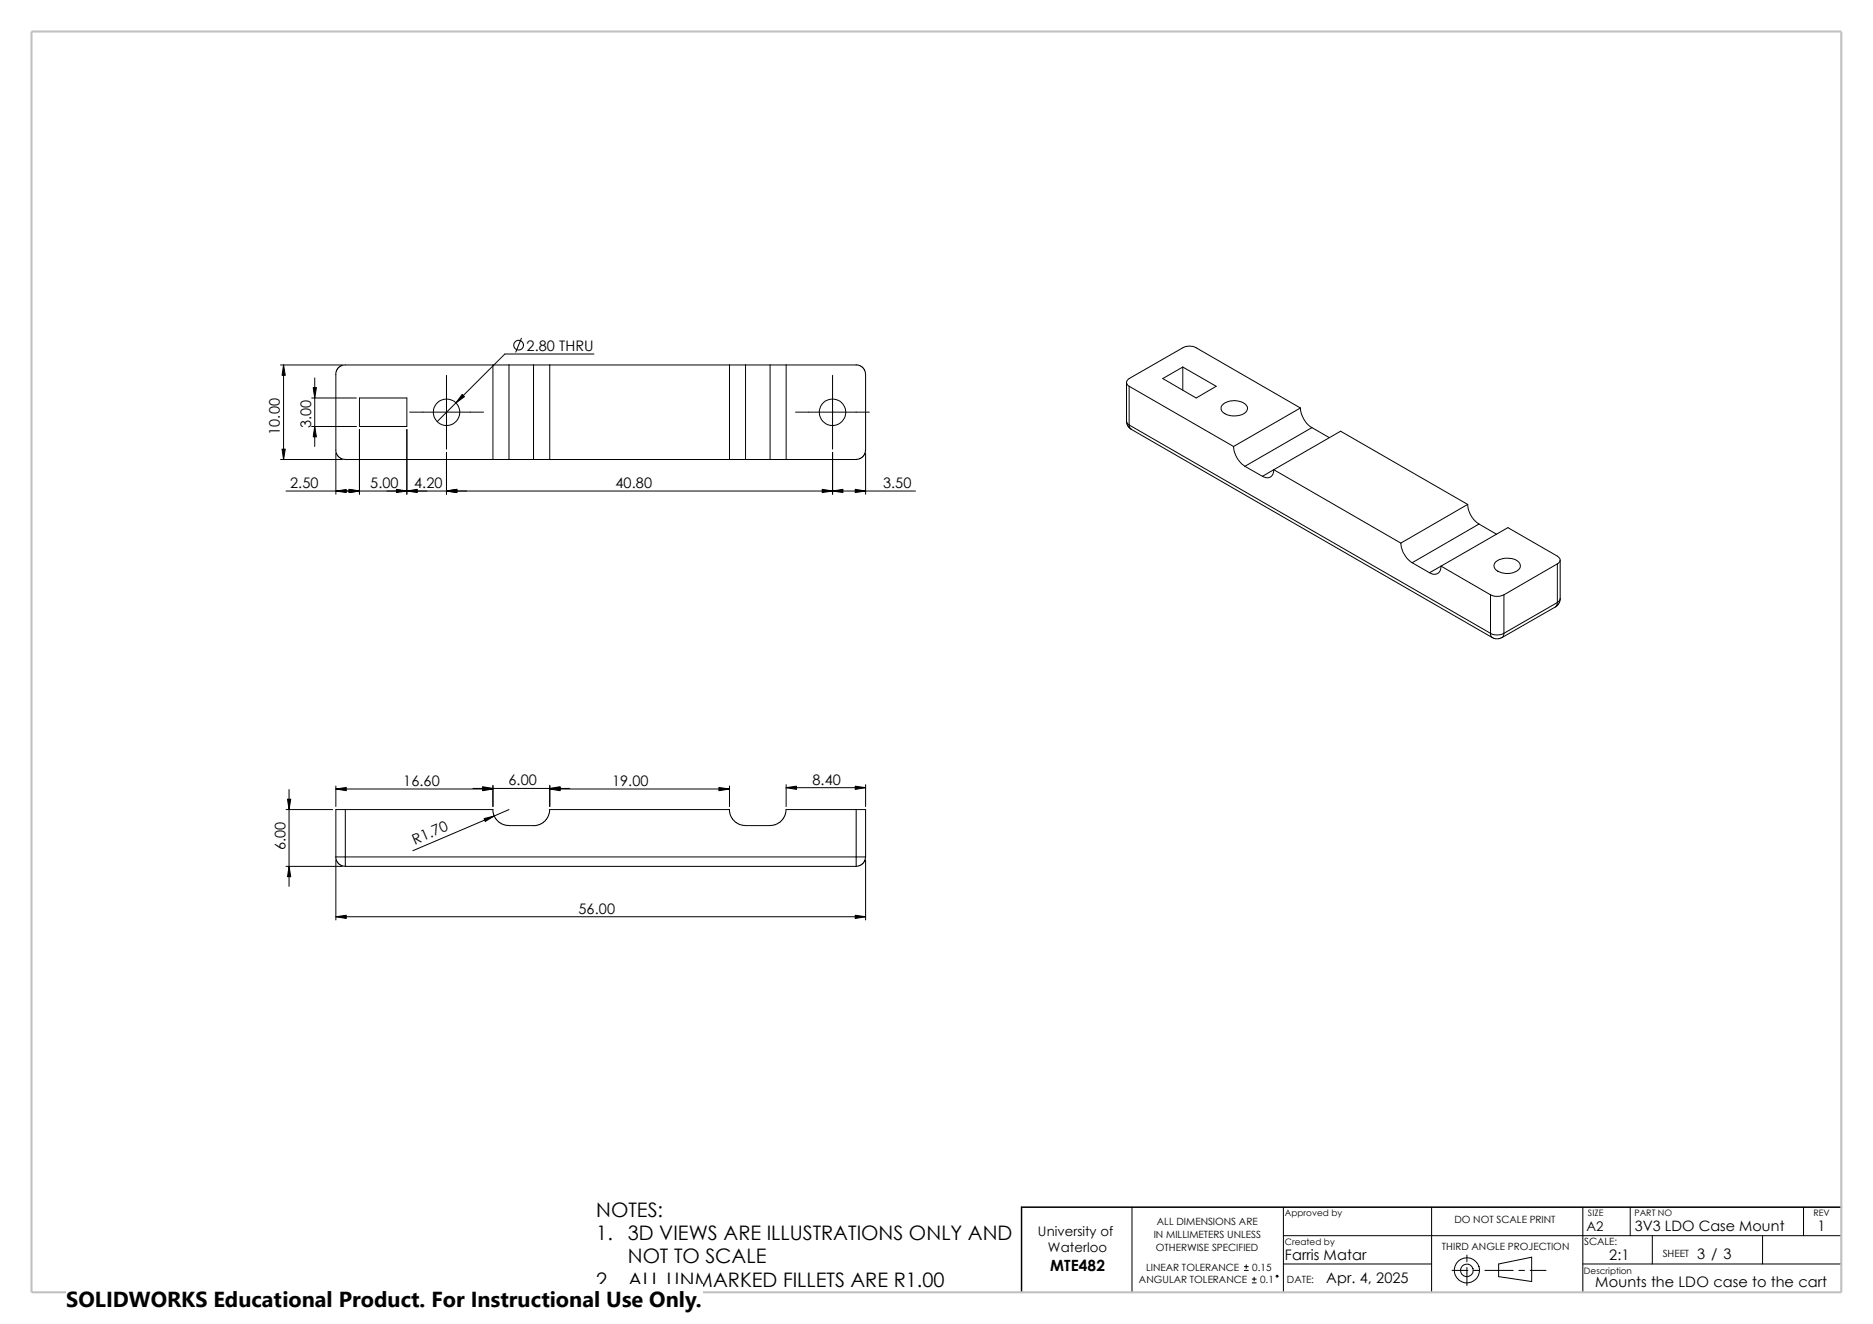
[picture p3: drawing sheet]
<svg xmlns="http://www.w3.org/2000/svg" width="420mm" height="297mm" viewBox="0 0 420 297" stroke-linecap="round" stroke-linejoin="round" font-family="sans-serif">
<g fill="none" stroke="#000" stroke-width=".22">
<path d="M116.9 75.9l-1.2 3.1M133.2 79.4h-20l-15.2 15.2M62.9 81.9h13.9M63.6 81.9v21.2M69.9 89.3h10M69.9 95.7h10M70.6 84.8v15.4M80.6 89.3h10.6v6.4h-10.6zM80.6 96.4v14.5M91.2 96.4v14.5M91.9 92.5h16.5M100.1 84.2v16.6"/>
<path d="M110.5 81.9h3.6M110.5 81.9h-33.5l-.7 .2-.6 .5-.3 .8-.1 .6v17.3l.4 1 .6 .5 1.1 .3h33.1M110.5 81.9v21.2M114.1 81.9h5.5M114.1 81.9v21.2M119.6 81.9h3.7M119.6 81.9v21.2M123.3 81.9h40.3M123.3 81.9v21.2M163.6 81.9v21.2M163.6 81.9h3.6M167.2 81.9h5.5"/>
<path d="M167.2 81.9v21.2M172.7 81.9h3.6M172.7 81.9v21.2M176.3 81.9h16.1l.6 .2 .6 .5 .3 .5 .2 .9v17l-.5 1.3-.8 .6-.8 .2h-15.7M176.3 81.9v21.2M178.4 92.5h16.5M186.7 84.2v16.6M252.6 94.4l.2 .5 .4 .4M252.6 85.8v8.6M252.6 94.4l.3 1.1 .8 .8M253.2 95.3l.1 .6 .4 .4 80.9 46.7M253.2 86.7l23.4 13.5"/>
<path d="M253.2 86.7v8.6M253.2 95.3l81 46.8M253.2 86.7a.93 .93 0 0 1-.6-.9 .93 .93 0 0 1 .6-.9l12-6.9a3.2 3.2 0 0 1 3 0l23.4 13.5M260.7 84.9l4.5-2.6 7.5 4.4-4.5 2.6zM265.2 82.3v5.2M274.3 90.7a4.1 4.1 0 0 1 5.2 .3 1.42 1.42 0 0 1-1.1 2 4 4 0 0 1-4.5-.9l-.1-.3a1.02 1.02 0 0 1 .5-1.1zM291.6 91.5l-15 8.7M291.6 91.5a5.7 5.7 0 0 0 2.6 4.4M294.2 95.9l-15.1 8.7M294.2 95.9l3.9 2.3M62.9 103.1h13.9M64.1 110.2h141.2"/>
<path d="M75.3 101.7v9.2M100.1 101.5v9.4M110.5 103.1h3.6M114.1 103.1h5.5M119.6 103.1h3.7M123.3 103.1h40.3M163.6 103.1h3.6M167.2 103.1h5.5M172.7 103.1h3.6M186.7 101.5v9.4M194.1 101.7v9.2M276.6 100.2a5.8 5.8 0 0 0 2.5 4.4"/>
<path d="M279.1 104.6l4 2.2M285.6 105.4l-2.5 1.4M285.6 105.4l28.5 16.4M285.6 105.4l15-8.7 28.5 16.5M285.6 105.4a1.56 1.56 0 0 1-.7 1.6 1.56 1.56 0 0 1-1.8-.2M329.1 113.2a5.6 5.6 0 0 0 2.5 4.4M329.1 113.2l-15 8.6M331.6 117.6l-14.9 8.6M331.6 117.6l4 2.2M314.1 121.8a5.8 5.8 0 0 0 2.6 4.4M316.7 126.2l3.8 2.3M320.5 128.5a1.58 1.58 0 0 0 1.9 .2 1.58 1.58 0 0 0 .7-1.7l11.1 6.4"/>
<path d="M334.2 133.4a3.5 3.5 0 0 0 3 0M334.2 133.4v8.7M335.4 126a4.3 4.3 0 0 1 5.3 .3 1.42 1.42 0 0 1-1.1 2.1 4.3 4.3 0 0 1-4.3-.7l-.2-.3a1.08 1.08 0 0 1 .3-1.4zM337.2 133.4v8.7M348.8 136.1l-12 6.9M349.2 135.2l-.1 .6-.3 .3M349.2 126.5l-12 6.9M349.2 126.5v8.7M349.2 135.2l-12 6.9M349.2 126.5a.91 .91 0 0 0 .6-.9 .91 .91 0 0 0-.6-.8l-11.1-6.4-17.6 10.1M349.8 134.3l-.1 .4-.5 .5M349.8 125.6v8.7"/>
<path d="M349.8 134.3l-.1 .9-.9 .9M334.2 142.1l.1 .6 .3 .3M334.2 142.1a3.2 3.2 0 0 0 3 0M334.6 143l.7 .3h.7l.8-.3M337.2 142.1l-.1 .6-.3 .3M64.8 177.1v21.7M75.3 176.3v4.6M75.3 177h35.2M106 176.9h21.8M110.5 176.1v4.8M123.3 176.1v4.8M123.3 177h40.3"/>
<path d="M163.6 176.3v4.6M176.3 176v4.9M176.3 176.7h17.8M194.1 176v4.9M64.1 181.6h10.5M64.1 194.4h12.7M75.3 192.2l.1 .8 .7 .9 .5 .3 .8 .2M75.3 192.9v13.5M75.3 192.2h2.1M77.4 181.6h-2.1v10.6M77.4 181.6v10.6M77.4 192.2h114.6"/>
<path d="M77.4 181.6h33.1M77.4 194.4h114.6M77.4 192.2v2.2M110.5 181.6l.2 1.1 .4 .9 .8 .8 1 .6 1.2 .2h5.5M114.1 181.6l-21.5 9.2M163.5 181.6l.3 1.4 .8 1.2 1.1 .7 1.5 .3h5.5l1.2-.2 1-.6 .7-.8 .5-.9 .2-1.1h15.7M163.6 181.6h-40.3l-.3 1.4-.8 1.2-1.2 .8-1.4 .3M192 192.2v2.2M192 192.2h2.1M192 181.6h2.1v10.6M192 181.6v10.6M194.1 192.2l-.2 .8-.5 .8-.6 .4-.8 .2"/>
<path d="M194.1 192.9v13.5M75.3 205.7h118.8M253.8 270.8v19.1M287.8 277.2h125.1M287.8 270.8v19.1M321 270.8v19.1M354.9 270.8v19.1M365.5 270.8v6.4M370.5 277.2v6.3M395.2 277.2v6.3M404.4 270.8v6.4M279 285h.9"/>
<path d="M279 284.1h.9M279.4 283.7v.9M280.8 287.8h.9M280.8 286.9h.9M281.2 286.5v.9M287.8 283.5h33.2M325.6 285h3.5M328.9 281.6v1.4M328.9 284.3v4.1M330.4 285h1.3M333 285h6.3M336 283.5l7.5-1.5v5.5l-7.5-1.1z"/>
<path d="M340.6 285h1.2M343.1 285h3.6M354.9 283.5h58"/>
<circle cx="116.3" cy="77.4" r="1.1"/>
<circle cx="100.1" cy="92.5" r="2.97"/>
<circle cx="186.7" cy="92.5" r="2.97"/>
<circle cx="286.4" cy="286.3" r=".21"/>
<circle cx="328.9" cy="285" r="1.42"/>
<circle cx="328.9" cy="285" r="2.83"/>
</g>
<path d="M412.9 270.8h-183.8v19.1" fill="none" stroke="#000" stroke-width=".34"/>
<path d="M7.1 7.1h405.8v282.8h-405.8z" fill="none" stroke="#c0c0c0" stroke-width=".47"/>
<g fill="#000" stroke="#000" stroke-width=".22">
<path d="M63.6 81.9l.4 2.3h-.8zM70.2 87h.8l-.4 2.3zM70.6 95.7l.4 2.3h-.8zM103.6 88.5l.5 .5-1.9 1.4zM63.2 100.8h.8l-.4 2.3zM75.3 110.2l2.3-.4v.7zM78.3 109.8l2.3 .4-2.3 .3zM91.2 110.2l2.4-.4v.7zM88.9 109.8l2.3 .4-2.3 .3zM100.1 110.2l2.3-.4v.7zM184.4 109.8l2.3 .4-2.3 .3zM186.7 110.2l2.3-.4v.7z"/>
<path d="M191.8 109.8l2.3 .4-2.3 .3zM75.3 177l2.3-.3v.7zM108.2 176.7l2.3 .3-2.3 .4zM108.2 176.5l2.3 .4-2.3 .3zM123.3 176.9l2.3-.4v.7zM123.3 177l2.3-.3v.7zM161.2 176.7l2.4 .3-2.4 .4zM176.3 176.7l2.3-.3v.7zM191.8 176.4l2.3 .3-2.3 .4zM64.8 194.4l.4 2.3h-.7zM64.5 179.3h.7l-.4 2.3zM108.5 183.6l2.3-.6-2 1.3z"/>
<path d="M75.3 205.7l2.3-.4v.7zM191.8 205.3l2.3 .4-2.3 .3z"/>
</g>
<path d="M14.9 288.1h142.6v8.9h-142.6z" fill="#fff"/>
<text font-size="4.9" x="14.9" y="293.3">SOLIDWORKS Educational Product. For Instructional Use Only.</text>
<g font-size="4.5">
<text x="133.7" y="273.1">NOTES:</text>
<text x="133.7" y="278.3">1.</text>
<text x="140.8" y="278.3">3D VIEWS ARE ILLUSTRATIONS ONLY AND</text>
<text x="140.8" y="283.4">NOT TO SCALE</text>
<text x="133.7" y="288.6">2.</text>
<text x="140.8" y="288.6">ALL UNMARKED FILLETS ARE R1.00</text>
</g>
<text font-size="3.5" x="235.5" y="285">MTE482</text>
<g font-size="3.3">
<text x="118.1" y="78.7">2.80 THRU</text>
<text x="62.8" y="97.5" transform="rotate(-90 62.8 97.5)">10.00</text>
<text x="69.8" y="96" transform="rotate(-90 69.8 96)">3.00</text>
<text x="65.1" y="109.5">2.50</text>
<text x="83" y="109.5">5.00</text>
<text x="92.9" y="109.5">4.20</text>
<text x="138" y="109.5">40.80</text>
<text x="198" y="109.5">3.50</text>
<text x="90.4" y="176.3">16.60</text>
<text x="114" y="176.2">6.00</text>
<text x="137.3" y="176.3">19.00</text>
<text x="182.2" y="176">8.40</text>
<text x="64" y="190.7" transform="rotate(-90 64 190.7)">6.00</text>
<text x="93" y="189.5" transform="rotate(-23 93 189.5)">R1.70</text>
<text x="129.7" y="205">56.00</text>
<text x="407.5" y="276.1">1</text>
<text x="288.1" y="282.7">Farris Matar</text>
<text x="297.4" y="287.8">Apr. 4, 2025</text>
<text x="360.8" y="282.7">2:1</text>
<text x="380.5" y="282.3">3 / 3</text>
<text x="357.7" y="288.6">Mounts the LDO case to the cart</text>
</g>
<text font-size="3.2" x="366.6" y="276.1">3V3 LDO Case Mount</text>
<g font-size="3">
<text x="232.7" y="277.2">University of</text>
<text x="235" y="280.9">Waterloo</text>
<text x="355.7" y="276.1">A2</text>
</g>
<g font-size="2.2">
<text x="259.4" y="274.7">ALL DIMENSIONS ARE</text>
<text x="326.1" y="274.4">DO NOT SCALE PRINT</text>
<text x="258.7" y="277.7">IN MILLIMETERS UNLESS</text>
<text x="259.2" y="280.7">OTHERWISE SPECIFIED</text>
<text x="323.3" y="280.4">THIRD ANGLE PROJECTION</text>
<text x="355.2" y="279.3">SCALE:</text>
<text x="372.8" y="282">SHEET</text>
<text x="255.4" y="287.9">ANGULAR TOLERANCE</text>
<text x="257" y="285">LINEAR TOLERANCE</text>
<text x="280.8" y="285">0.15</text>
<text x="282.6" y="287.9">0.1</text>
<text x="288.6" y="287.9">DATE:</text>
</g>
<g font-size="2">
<text x="288.1" y="272.8">Approved by</text>
<text x="356.1" y="272.7">SIZE</text>
<text x="366.5" y="272.7">PART NO</text>
<text x="406.6" y="272.7">REV</text>
<text x="288.1" y="279.2">Created by</text>
<text x="355.2" y="285.7">Description</text>
</g>
</svg>
